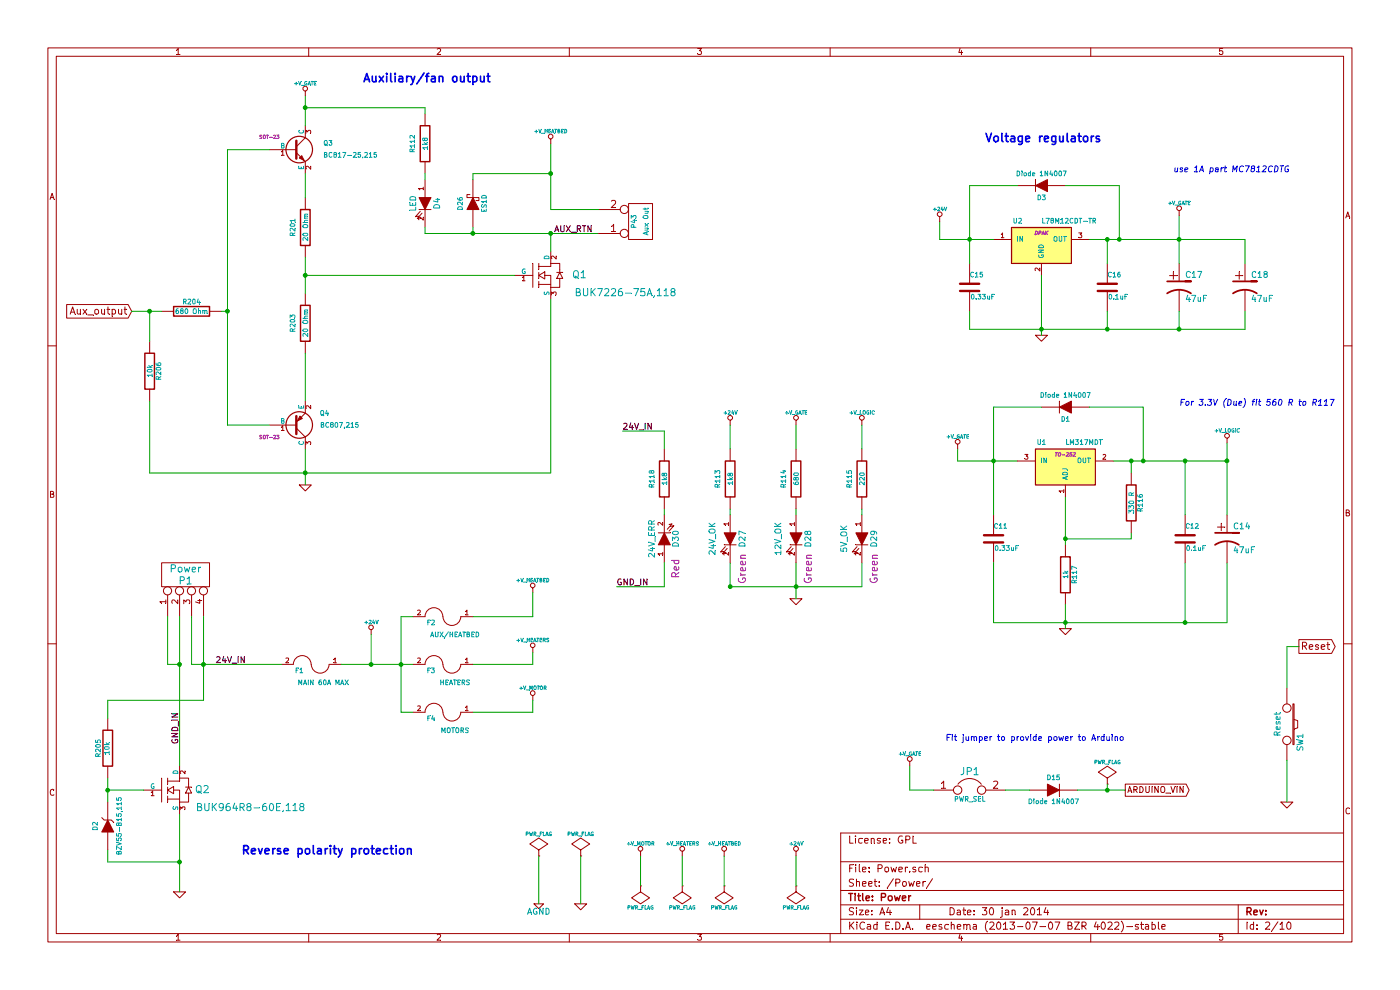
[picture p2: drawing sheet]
EESchema Schematic File Version 2
LIBS:power
LIBS:device
LIBS:transistors
LIBS:conn
LIBS:linear
LIBS:regul
LIBS:74xx
LIBS:cmos4000
LIBS:adc-dac
LIBS:memory
LIBS:xilinx
LIBS:special
LIBS:microcontrollers
LIBS:dsp
LIBS:microchip
LIBS:analog_switches
LIBS:motorola
LIBS:texas
LIBS:intel
LIBS:audio
LIBS:interface
LIBS:digital-audio
LIBS:philips
LIBS:display
LIBS:cypress
LIBS:siliconi
LIBS:opto
LIBS:atmel
LIBS:contrib
LIBS:valves
LIBS:decapede-parts
LIBS:RMC
LIBS:Decapede-cache
EELAYER 27 0
EELAYER END
$Descr A4 11693 8268
encoding utf-8
Sheet 2 10
Title "Power"
Date "30 jan 2014"
Rev ""
Comp ""
Comment1 "License: GPL"
Comment2 ""
Comment3 ""
Comment4 ""
$EndDescr
$Comp
L R R204
U 1 1
P 1600 2600
F 0 "R204" V 1680 2600 40  0000 C CNN
F 1 "680 Ohm" V 1600 2600 40  0000 C CNN
F 2 "~" V 1530 2600 30  0000 C CNN
F 3 "~" H 1600 2600 30  0000 C CNN
	1    1600 2600
	0    -1   -1   0   
$EndComp
$Comp
L R R201
U 1 1
P 2550 1900
F 0 "R201" V 2450 1900 40  0000 C CNN
F 1 "20 Ohm" V 2557 1901 40  0000 C CNN
F 2 "~" V 2480 1900 30  0000 C CNN
F 3 "~" H 2550 1900 30  0000 C CNN
	1    2550 1900
	1    0    0    -1  
$EndComp
$Comp
L R R203
U 1 1
P 2550 2700
F 0 "R203" V 2450 2700 40  0000 C CNN
F 1 "20 Ohm" V 2557 2701 40  0000 C CNN
F 2 "~" V 2480 2700 30  0000 C CNN
F 3 "~" H 2550 2700 30  0000 C CNN
	1    2550 2700
	1    0    0    -1  
$EndComp
$Comp
L R R206
U 1 1
P 1250 3100
F 0 "R206" V 1330 3100 40  0000 C CNN
F 1 "10k" V 1257 3101 40  0000 C CNN
F 2 "~" V 1180 3100 30  0000 C CNN
F 3 "~" H 1250 3100 30  0000 C CNN
	1    1250 3100
	1    0    0    -1  
$EndComp
$Comp
L BC807-40 Q4
U 1 1
P 2450 3550
F 0 "Q4" H 2750 3450 40  0000 R CNN
F 1 "BC807,215" H 3000 3550 40  0000 R CNN
F 2 "SOT-23" H 2250 3652 29  0000 C CNN
F 3 "~" H 2450 3550 60  0000 C CNN
	1    2450 3550
	1    0    0    1   
$EndComp
$Comp
L BUK7226-75A Q1
U 1 1
P 4500 2300
F 0 "Q1" H 4900 2300 60  0000 R CNN
F 1 "BUK7226-75A,118" H 5650 2150 60  0000 R CNN
F 2 "~" H 4500 2300 60  0000 C CNN
F 3 "~" H 4500 2300 60  0000 C CNN
	1    4500 2300
	1    0    0    -1  
$EndComp
$Comp
L BC817-40 Q3
U 1 1
P 2450 1250
F 0 "Q3" H 2700 1300 40  0000 L CNN
F 1 "BC817-25,215" H 2700 1200 40  0000 L CNN
F 2 "SOT-23" H 2250 1352 29  0000 C CNN
F 3 "~" H 2450 1250 60  0000 C CNN
	1    2450 1250
	1    0    0    -1  
$EndComp
$Comp
L GND #PWR01
U 1 1
P 2550 4050
F 0 "#PWR01" H 2550 4050 30  0001 C CNN
F 1 "GND" H 2550 3980 30  0001 C CNN
F 2 "" H 2550 4050 60  0000 C CNN
F 3 "" H 2550 4050 60  0000 C CNN
	1    2550 4050
	1    0    0    -1  
$EndComp
Wire Wire Line
	2550 800  2550 1050
Wire Wire Line
	2550 1450 2550 1650
Wire Wire Line
	2550 2150 2550 2450
Connection ~ 2550 2300
Wire Wire Line
	2550 2950 2550 3350
Wire Wire Line
	2550 3750 2550 4050
Wire Wire Line
	2250 1250 1900 1250
Wire Wire Line
	1900 1250 1900 3550
Wire Wire Line
	1900 2600 1850 2600
Wire Wire Line
	1900 3550 2250 3550
Connection ~ 1900 2600
Connection ~ 2550 3950
Wire Wire Line
	4600 3950 4600 2500
Wire Wire Line
	1250 3950 4600 3950
$Comp
L DIODE D3
U 1 1
P 8700 1550
F 0 "D3" H 8700 1650 40  0000 C CNN
F 1 "Diode 1N4007" H 8700 1450 40  0000 C CNN
F 2 "~" H 8700 1550 60  0000 C CNN
F 3 "~" H 8700 1550 60  0000 C CNN
	1    8700 1550
	-1   0    0    1   
$EndComp
$Comp
L LM7812ACT U2
U 1 1
P 8700 2050
F 0 "U2" H 8500 2250 40  0000 C CNN
F 1 "L78M12CDT-TR" H 8700 2250 40  0000 L CNN
F 2 "DPAK" H 8700 2150 30  0000 C CIN
F 3 "~" H 8700 2050 60  0000 C CNN
	1    8700 2050
	1    0    0    -1  
$EndComp
$Comp
L C C15
U 1 1
P 8100 2400
F 0 "C15" H 8100 2500 40  0000 L CNN
F 1 "0.33uF" H 8106 2315 40  0000 L CNN
F 2 "~" H 8138 2250 30  0000 C CNN
F 3 "~" H 8100 2400 60  0000 C CNN
	1    8100 2400
	1    0    0    -1  
$EndComp
$Comp
L C C16
U 1 1
P 9250 2400
F 0 "C16" H 9250 2500 40  0000 L CNN
F 1 "0.1uF" H 9256 2315 40  0000 L CNN
F 2 "~" H 9288 2250 30  0000 C CNN
F 3 "~" H 9250 2400 60  0000 C CNN
	1    9250 2400
	1    0    0    -1  
$EndComp
$Comp
L CP1 C17
U 1 1
P 9850 2400
F 0 "C17" H 9900 2500 50  0000 L CNN
F 1 "47uF" H 9900 2300 50  0000 L CNN
F 2 "~" H 9850 2400 60  0000 C CNN
F 3 "~" H 9850 2400 60  0000 C CNN
	1    9850 2400
	1    0    0    -1  
$EndComp
Wire Wire Line
	9100 2000 10400 2000
Wire Wire Line
	9850 1800 9850 2200
Connection ~ 9850 2000
Wire Wire Line
	9250 2200 9250 2000
Connection ~ 9250 2000
Wire Wire Line
	9350 2000 9350 1550
Wire Wire Line
	9350 1550 8900 1550
Connection ~ 9350 2000
Wire Wire Line
	7850 2000 8300 2000
Wire Wire Line
	7850 2000 7850 1850
Wire Wire Line
	8100 1550 8100 2200
Connection ~ 8100 2000
Wire Wire Line
	8500 1550 8100 1550
$Comp
L GND #PWR02
U 1 1
P 8700 2800
F 0 "#PWR02" H 8700 2800 30  0001 C CNN
F 1 "GND" H 8700 2730 30  0001 C CNN
F 2 "" H 8700 2800 60  0000 C CNN
F 3 "" H 8700 2800 60  0000 C CNN
	1    8700 2800
	1    0    0    -1  
$EndComp
Wire Wire Line
	8700 2300 8700 2800
Wire Wire Line
	8100 2600 8100 2750
Wire Wire Line
	8100 2750 10400 2750
Connection ~ 8700 2750
Wire Wire Line
	9250 2750 9250 2600
Wire Wire Line
	9850 2750 9850 2600
Connection ~ 9250 2750
Text GLabel 1100 2600 0    60   Input ~ 0
Aux_output
Wire Wire Line
	1100 2600 1350 2600
$Comp
L CONN_4 P1
U 1 1
P 1550 4800
F 0 "P1" V 1500 4800 60  0000 C CNN
F 1 "Power" V 1600 4800 60  0000 C CNN
F 2 "" H 1550 4800 60  0000 C CNN
F 3 "" H 1550 4800 60  0000 C CNN
	1    1550 4800
	0    -1   -1   0   
$EndComp
$Comp
L FUSE F1
U 1 1
P 2600 5550
F 0 "F1" H 2700 5600 40  0000 C CNN
F 1 "MAIN 60A MAX" H 2500 5700 40  0000 C CNN
F 2 "~" H 2600 5550 60  0000 C CNN
F 3 "~" H 2600 5550 60  0000 C CNN
	1    2600 5550
	-1   0    0    1   
$EndComp
$Comp
L DIODE D1
U 1 1
P 8900 3400
F 0 "D1" H 8900 3500 40  0000 C CNN
F 1 "Diode 1N4007" H 8900 3300 40  0000 C CNN
F 2 "~" H 8900 3400 60  0000 C CNN
F 3 "~" H 8900 3400 60  0000 C CNN
	1    8900 3400
	-1   0    0    1   
$EndComp
$Comp
L C C11
U 1 1
P 8300 4500
F 0 "C11" H 8300 4600 40  0000 L CNN
F 1 "0.33uF" H 8306 4415 40  0000 L CNN
F 2 "~" H 8338 4350 30  0000 C CNN
F 3 "~" H 8300 4500 60  0000 C CNN
	1    8300 4500
	1    0    0    -1  
$EndComp
$Comp
L C C12
U 1 1
P 9900 4500
F 0 "C12" H 9900 4600 40  0000 L CNN
F 1 "0.1uF" H 9906 4415 40  0000 L CNN
F 2 "~" H 9938 4350 30  0000 C CNN
F 3 "~" H 9900 4500 60  0000 C CNN
	1    9900 4500
	1    0    0    -1  
$EndComp
$Comp
L CP1 C14
U 1 1
P 10250 4500
F 0 "C14" H 10300 4600 50  0000 L CNN
F 1 "47uF" H 10300 4400 50  0000 L CNN
F 2 "~" H 10250 4500 60  0000 C CNN
F 3 "~" H 10250 4500 60  0000 C CNN
	1    10250 4500
	1    0    0    -1  
$EndComp
Wire Wire Line
	9300 3850 10250 3850
Connection ~ 10250 3850
Wire Wire Line
	9900 3850 9900 4300
Connection ~ 9450 3850
Wire Wire Line
	9550 3850 9550 3400
Wire Wire Line
	9550 3400 9100 3400
Connection ~ 9550 3850
Wire Wire Line
	8300 3400 8300 4300
Connection ~ 8300 3850
Wire Wire Line
	8700 3400 8300 3400
$Comp
L GND #PWR03
U 1 1
P 8900 5250
F 0 "#PWR03" H 8900 5250 30  0001 C CNN
F 1 "GND" H 8900 5180 30  0001 C CNN
F 2 "" H 8900 5250 60  0000 C CNN
F 3 "" H 8900 5250 60  0000 C CNN
	1    8900 5250
	1    0    0    -1  
$EndComp
Wire Wire Line
	8300 4700 8300 5200
Wire Wire Line
	8300 5200 10250 5200
Connection ~ 8900 5200
Wire Wire Line
	9900 5200 9900 4700
$Comp
L SW_PUSH SW1
U 1 1
P 10750 6050
F 0 "SW1" H 10900 6160 50  0000 C CNN
F 1 "Reset" H 10750 5970 50  0000 C CNN
F 2 "~" H 10750 6050 60  0000 C CNN
F 3 "~" H 10750 6050 60  0000 C CNN
	1    10750 6050
	0    1    1    0   
$EndComp
$Comp
L GND #PWR04
U 1 1
P 10750 6700
F 0 "#PWR04" H 10750 6700 30  0001 C CNN
F 1 "GND" H 10750 6630 30  0001 C CNN
F 2 "" H 10750 6700 60  0000 C CNN
F 3 "" H 10750 6700 60  0000 C CNN
	1    10750 6700
	1    0    0    -1  
$EndComp
Wire Wire Line
	10750 6700 10750 6350
Wire Wire Line
	10750 5400 10750 5750
Wire Wire Line
	4600 1950 4600 2100
Wire Wire Line
	3550 1950 5000 1950
$Comp
L BUK7226-75A Q2
U 1 1
P 1400 6600
F 0 "Q2" H 1750 6600 60  0000 R CNN
F 1 "BUK964R8-60E,118" H 2550 6450 60  0000 R CNN
F 2 "~" H 1400 6600 60  0000 C CNN
F 3 "~" H 1400 6600 60  0000 C CNN
	1    1400 6600
	1    0    0    -1  
$EndComp
$Comp
L ZENER D2
U 1 1
P 900 6900
F 0 "D2" H 900 7000 40  0000 C CNN
F 1 "BZV55-B15,115" H 900 6800 40  0000 C CNN
F 2 "~" H 900 6900 60  0000 C CNN
F 3 "~" H 900 6900 60  0000 C CNN
	1    900  6900
	0    -1   -1   0   
$EndComp
$Comp
L GND #PWR05
U 1 1
P 1500 7450
F 0 "#PWR05" H 1500 7450 30  0001 C CNN
F 1 "GND" H 1500 7380 30  0001 C CNN
F 2 "" H 1500 7450 60  0000 C CNN
F 3 "" H 1500 7450 60  0000 C CNN
	1    1500 7450
	1    0    0    -1  
$EndComp
$Comp
L +24V #PWR06
U 1 1
P 3100 5300
F 0 "#PWR06" H 3100 5250 20  0001 C CNN
F 1 "+24V" H 3100 5400 30  0000 C CNN
F 2 "" H 3100 5300 60  0000 C CNN
F 3 "" H 3100 5300 60  0000 C CNN
	1    3100 5300
	1    0    0    -1  
$EndComp
$Comp
L R R205
U 1 1
P 900 6250
F 0 "R205" V 980 6250 40  0000 C CNN
F 1 "10k" V 907 6251 40  0000 C CNN
F 2 "~" V 830 6250 30  0000 C CNN
F 3 "~" H 900 6250 30  0000 C CNN
	1    900  6250
	-1   0    0    1   
$EndComp
Wire Wire Line
	1500 5150 1500 6400
Wire Wire Line
	1400 5150 1400 5550
Wire Wire Line
	1400 5550 1500 5550
Connection ~ 1500 5550
Wire Wire Line
	3100 5300 3100 5550
Wire Wire Line
	1500 6800 1500 7450
Wire Wire Line
	900  7200 1500 7200
Connection ~ 1500 7200
Wire Wire Line
	900  6600 1200 6600
Connection ~ 900  6600
$Comp
L PWR_FLAG #FLG07
U 1 1
P 6650 7400
F 0 "#FLG07" H 6650 7495 30  0001 C CNN
F 1 "PWR_FLAG" H 6650 7580 30  0000 C CNN
F 2 "" H 6650 7400 60  0000 C CNN
F 3 "" H 6650 7400 60  0000 C CNN
	1    6650 7400
	-1   0    0    1   
$EndComp
Wire Wire Line
	6650 7400 6650 7150
$Comp
L GND #PWR08
U 1 1
P 4850 7550
F 0 "#PWR08" H 4850 7550 30  0001 C CNN
F 1 "GND" H 4850 7480 30  0001 C CNN
F 2 "" H 4850 7550 60  0000 C CNN
F 3 "" H 4850 7550 60  0000 C CNN
	1    4850 7550
	1    0    0    -1  
$EndComp
$Comp
L PWR_FLAG #FLG09
U 1 1
P 4850 7150
F 0 "#FLG09" H 4850 7245 30  0001 C CNN
F 1 "PWR_FLAG" H 4850 7330 30  0000 C CNN
F 2 "" H 4850 7150 60  0000 C CNN
F 3 "" H 4850 7150 60  0000 C CNN
	1    4850 7150
	1    0    0    -1  
$EndComp
Wire Wire Line
	4850 7150 4850 7550
$Comp
L +24V #PWR010
U 1 1
P 6650 7150
F 0 "#PWR010" H 6650 7100 20  0001 C CNN
F 1 "+24V" H 6650 7250 30  0000 C CNN
F 2 "" H 6650 7150 60  0000 C CNN
F 3 "" H 6650 7150 60  0000 C CNN
	1    6650 7150
	1    0    0    -1  
$EndComp
Text GLabel 10850 5400 2    60   Output ~ 0
Reset
Wire Wire Line
	10850 5400 10750 5400
Wire Wire Line
	8000 3850 8500 3850
Wire Wire Line
	8000 3750 8000 3850
Wire Wire Line
	1600 5550 2350 5550
Wire Wire Line
	2850 5550 3450 5550
Wire Wire Line
	900  7200 900  7100
Wire Wire Line
	900  6500 900  6700
Wire Wire Line
	900  5850 900  6000
Text Notes 4100 700  2    70   ~ 14
Auxiliary/fan output
Text Notes 9200 1200 2    70   ~ 14
Voltage regulators
Text Notes 3450 7150 2    70   ~ 14
Reverse polarity protection
Text Label 1500 5950 3    50   ~ 0
GND_IN
Text Label 4950 1950 2    50   ~ 0
AUX_RTN
$Comp
L CONN_2 P43
U 1 1
P 5350 1850
F 0 "P43" V 5300 1850 40  0000 C CNN
F 1 "Aux Out" V 5400 1850 40  0000 C CNN
F 2 "" H 5350 1850 60  0000 C CNN
F 3 "" H 5350 1850 60  0000 C CNN
	1    5350 1850
	1    0    0    1   
$EndComp
Wire Wire Line
	4600 1750 5000 1750
Wire Wire Line
	4600 1200 4600 1750
$Comp
L JUMPER JP1
U 1 1
P 8100 6600
F 0 "JP1" H 8100 6750 60  0000 C CNN
F 1 "PWR_SEL" H 8100 6520 40  0000 C CNN
F 2 "~" H 8100 6600 60  0000 C CNN
F 3 "~" H 8100 6600 60  0000 C CNN
	1    8100 6600
	1    0    0    -1  
$EndComp
$Comp
L DIODE D15
U 1 1
P 8800 6600
F 0 "D15" H 8800 6700 40  0000 C CNN
F 1 "Diode 1N4007" H 8800 6500 40  0000 C CNN
F 2 "~" H 8800 6600 60  0000 C CNN
F 3 "~" H 8800 6600 60  0000 C CNN
	1    8800 6600
	1    0    0    -1  
$EndComp
Text GLabel 9400 6600 2    50   Output ~ 0
ARDUINO_VIN
Wire Wire Line
	7800 6600 7600 6600
Wire Wire Line
	7600 6600 7600 6400
Wire Wire Line
	8400 6600 8600 6600
Wire Wire Line
	9000 6600 9400 6600
Text Notes 7900 6200 0    50   ~ 0
Fit jumper to provide power to Arduino
$Comp
L PWR_FLAG #FLG011
U 1 1
P 9250 6550
F 0 "#FLG011" H 9250 6645 30  0001 C CNN
F 1 "PWR_FLAG" H 9250 6730 30  0000 C CNN
F 2 "" H 9250 6550 60  0000 C CNN
F 3 "" H 9250 6550 60  0000 C CNN
	1    9250 6550
	1    0    0    -1  
$EndComp
Wire Wire Line
	9250 6550 9250 6600
Connection ~ 9250 6600
$Comp
L +24V #PWR012
U 1 1
P 7850 1850
F 0 "#PWR012" H 7850 1800 20  0001 C CNN
F 1 "+24V" H 7850 1950 30  0000 C CNN
F 2 "" H 7850 1850 60  0000 C CNN
F 3 "" H 7850 1850 60  0000 C CNN
	1    7850 1850
	1    0    0    -1  
$EndComp
$Comp
L R R112
U 1 1
P 3550 1200
F 0 "R112" V 3450 1200 40  0000 C CNN
F 1 "1k8" V 3557 1201 40  0000 C CNN
F 2 "~" V 3480 1200 30  0000 C CNN
F 3 "~" H 3550 1200 30  0000 C CNN
	1    3550 1200
	1    0    0    -1  
$EndComp
$Comp
L DIODESCH D26
U 1 1
P 3950 1700
F 0 "D26" H 3950 1800 40  0000 C CNN
F 1 "ES1D" H 3950 1600 40  0000 C CNN
F 2 "~" H 3950 1700 60  0000 C CNN
F 3 "~" H 3950 1700 60  0000 C CNN
	1    3950 1700
	0    -1   -1   0   
$EndComp
$Comp
L LED D4
U 1 1
P 3550 1700
F 0 "D4" H 3550 1800 50  0000 C CNN
F 1 "LED" H 3550 1600 50  0000 C CNN
F 2 "~" H 3550 1700 60  0000 C CNN
F 3 "~" H 3550 1700 60  0000 C CNN
	1    3550 1700
	0    1    1    0   
$EndComp
Wire Wire Line
	3550 900  3550 950 
Wire Wire Line
	3550 1500 3550 1450
Connection ~ 3950 1950
Wire Wire Line
	3550 1950 3550 1900
Wire Wire Line
	3950 1950 3950 1900
Wire Wire Line
	3950 1500 3950 1450
Wire Wire Line
	3950 1450 4600 1450
Wire Wire Line
	1250 3950 1250 3350
Wire Wire Line
	1250 2850 1250 2600
Connection ~ 1250 2600
Wire Wire Line
	2550 2300 4300 2300
Wire Wire Line
	3550 900  2550 900 
Connection ~ 2550 900 
Connection ~ 4600 1450
Connection ~ 4600 1950
$Comp
L +V_LOGIC #PWR013
U 1 1
P 10250 3700
F 0 "#PWR013" H 10250 3670 30  0001 C CNN
F 1 "+V_LOGIC" H 10250 3800 30  0000 C CNN
F 2 "~" H 10250 3700 60  0000 C CNN
F 3 "~" H 10250 3700 60  0000 C CNN
	1    10250 3700
	1    0    0    -1  
$EndComp
Wire Wire Line
	10250 3700 10250 4300
Text Notes 9800 1450 0    50   Italic 0
use 1A part MC7812CDTG
Text Notes 9850 3400 0    50   Italic 0
For 3.3V (Due) fit 560 R to R117
$Comp
L R R113
U 1 1
P 6100 4000
F 0 "R113" V 6000 4000 40  0000 C CNN
F 1 "1k8" V 6107 4001 40  0000 C CNN
F 2 "~" V 6030 4000 30  0000 C CNN
F 3 "~" H 6100 4000 30  0000 C CNN
	1    6100 4000
	1    0    0    -1  
$EndComp
$Comp
L LED D27
U 1 1
P 6100 4500
F 0 "D27" H 6100 4600 50  0000 C CNN
F 1 "24V_OK" H 6100 4350 50  0000 C CNN
F 2 "~" H 6100 4500 60  0000 C CNN
F 3 "~" H 6100 4500 60  0000 C CNN
F 4 "Green" H 6350 4600 60  0000 C CNN "Note"
	1    6100 4500
	0    1    1    0   
$EndComp
Wire Wire Line
	6100 4300 6100 4250
Wire Wire Line
	6100 4700 6100 4900
$Comp
L GND #PWR014
U 1 1
P 6650 5000
F 0 "#PWR014" H 6650 5000 30  0001 C CNN
F 1 "GND" H 6650 4930 30  0001 C CNN
F 2 "" H 6650 5000 60  0000 C CNN
F 3 "" H 6650 5000 60  0000 C CNN
	1    6650 5000
	1    0    0    -1  
$EndComp
$Comp
L +24V #PWR015
U 1 1
P 6100 3550
F 0 "#PWR015" H 6100 3500 20  0001 C CNN
F 1 "+24V" H 6100 3650 30  0000 C CNN
F 2 "" H 6100 3550 60  0000 C CNN
F 3 "" H 6100 3550 60  0000 C CNN
	1    6100 3550
	1    0    0    -1  
$EndComp
$Comp
L +V_LOGIC #PWR016
U 1 1
P 7200 3550
F 0 "#PWR016" H 7200 3520 30  0001 C CNN
F 1 "+V_LOGIC" H 7200 3650 30  0000 C CNN
F 2 "~" H 7200 3550 60  0000 C CNN
F 3 "~" H 7200 3550 60  0000 C CNN
	1    7200 3550
	1    0    0    -1  
$EndComp
$Comp
L R R114
U 1 1
P 6650 4000
F 0 "R114" V 6550 4000 40  0000 C CNN
F 1 "680" V 6657 4001 40  0000 C CNN
F 2 "~" V 6580 4000 30  0000 C CNN
F 3 "~" H 6650 4000 30  0000 C CNN
	1    6650 4000
	1    0    0    -1  
$EndComp
$Comp
L LED D28
U 1 1
P 6650 4500
F 0 "D28" H 6650 4600 50  0000 C CNN
F 1 "12V_OK" H 6650 4350 50  0000 C CNN
F 2 "~" H 6650 4500 60  0000 C CNN
F 3 "~" H 6650 4500 60  0000 C CNN
F 4 "Green" H 6900 4600 60  0000 C CNN "Note"
	1    6650 4500
	0    1    1    0   
$EndComp
Wire Wire Line
	6650 4300 6650 4250
Wire Wire Line
	6650 4700 6650 5000
$Comp
L R R115
U 1 1
P 7200 4000
F 0 "R115" V 7100 4000 40  0000 C CNN
F 1 "220" V 7207 4001 40  0000 C CNN
F 2 "~" V 7130 4000 30  0000 C CNN
F 3 "~" H 7200 4000 30  0000 C CNN
	1    7200 4000
	1    0    0    -1  
$EndComp
$Comp
L LED D29
U 1 1
P 7200 4500
F 0 "D29" H 7200 4600 50  0000 C CNN
F 1 "5V_OK" H 7200 4350 50  0000 C CNN
F 2 "~" H 7200 4500 60  0000 C CNN
F 3 "~" H 7200 4500 60  0000 C CNN
F 4 "Green" H 7450 4600 60  0000 C CNN "Note"
	1    7200 4500
	0    1    1    0   
$EndComp
Wire Wire Line
	7200 4300 7200 4250
Wire Wire Line
	7200 4900 7200 4700
Connection ~ 6650 4900
Wire Wire Line
	6100 3550 6100 3750
Wire Wire Line
	6650 3550 6650 3750
Wire Wire Line
	7200 3550 7200 3750
$Comp
L LM317MDT U1
U 1 1
P 8900 3900
F 0 "U1" H 8700 4100 40  0000 C CNN
F 1 "LM317MDT" H 8900 4100 40  0000 L CNN
F 2 "TO-252" H 8900 4000 30  0000 C CIN
F 3 "~" H 8900 3900 60  0000 C CNN
	1    8900 3900
	1    0    0    -1  
$EndComp
$Comp
L R R116
U 1 1
P 9450 4200
F 0 "R116" V 9530 4200 40  0000 C CNN
F 1 "330 R" V 9457 4201 40  0000 C CNN
F 2 "~" V 9380 4200 30  0000 C CNN
F 3 "~" H 9450 4200 30  0000 C CNN
	1    9450 4200
	1    0    0    -1  
$EndComp
Wire Wire Line
	9450 3950 9450 3850
$Comp
L R R117
U 1 1
P 8900 4800
F 0 "R117" V 8980 4800 40  0000 C CNN
F 1 "1k" V 8907 4801 40  0000 C CNN
F 2 "~" V 8830 4800 30  0000 C CNN
F 3 "~" H 8900 4800 30  0000 C CNN
	1    8900 4800
	1    0    0    -1  
$EndComp
Wire Wire Line
	9450 4500 8900 4500
Wire Wire Line
	8900 4150 8900 4550
Connection ~ 8900 4500
Wire Wire Line
	8900 5050 8900 5250
Connection ~ 9900 3850
Wire Wire Line
	10250 5200 10250 4700
Connection ~ 9900 5200
Wire Wire Line
	9450 4500 9450 4450
$Comp
L CP1 C18
U 1 1
P 10400 2400
F 0 "C18" H 10450 2500 50  0000 L CNN
F 1 "47uF" H 10450 2300 50  0000 L CNN
F 2 "~" H 10400 2400 60  0000 C CNN
F 3 "~" H 10400 2400 60  0000 C CNN
	1    10400 2400
	1    0    0    -1  
$EndComp
Wire Wire Line
	10400 2000 10400 2200
Wire Wire Line
	10400 2750 10400 2600
Connection ~ 9850 2750
$Comp
L AGND #PWR017
U 1 1
P 4500 7550
F 0 "#PWR017" H 4500 7550 40  0001 C CNN
F 1 "AGND" H 4500 7480 50  0000 C CNN
F 2 "" H 4500 7550 60  0000 C CNN
F 3 "" H 4500 7550 60  0000 C CNN
	1    4500 7550
	1    0    0    -1  
$EndComp
$Comp
L PWR_FLAG #FLG018
U 1 1
P 4500 7150
F 0 "#FLG018" H 4500 7245 30  0001 C CNN
F 1 "PWR_FLAG" H 4500 7330 30  0000 C CNN
F 2 "" H 4500 7150 60  0000 C CNN
F 3 "" H 4500 7150 60  0000 C CNN
	1    4500 7150
	1    0    0    -1  
$EndComp
Wire Wire Line
	4500 7150 4500 7550
Wire Wire Line
	1600 5150 1600 5550
Wire Wire Line
	1700 5150 1700 5850
Connection ~ 1700 5550
$Comp
L R R118
U 1 1
P 5550 4000
F 0 "R118" V 5450 4000 40  0000 C CNN
F 1 "1k8" V 5557 4001 40  0000 C CNN
F 2 "~" V 5480 4000 30  0000 C CNN
F 3 "~" H 5550 4000 30  0000 C CNN
	1    5550 4000
	1    0    0    -1  
$EndComp
$Comp
L LED D30
U 1 1
P 5550 4500
F 0 "D30" H 5550 4400 50  0000 C CNN
F 1 "24V_ERR" H 5550 4600 50  0000 C CNN
F 2 "~" H 5550 4500 60  0000 C CNN
F 3 "~" H 5550 4500 60  0000 C CNN
F 4 "Red" H 5300 4400 60  0000 C CNN "Note"
	1    5550 4500
	0    -1   -1   0   
$EndComp
Wire Wire Line
	5550 4300 5550 4250
Wire Wire Line
	5550 4700 5550 4900
Wire Wire Line
	5550 3750 5550 3600
Connection ~ 6100 4900
Wire Wire Line
	6100 4900 7200 4900
Text Label 5150 4900 0    50   ~ 0
GND_IN
Wire Wire Line
	5550 4900 5150 4900
$Comp
L FUSE F3
U 1 1
P 3700 5550
F 0 "F3" H 3800 5600 40  0000 C CNN
F 1 "HEATERS" H 3600 5700 40  0000 C CNN
F 2 "~" H 3700 5550 60  0000 C CNN
F 3 "~" H 3700 5550 60  0000 C CNN
	1    3700 5550
	-1   0    0    1   
$EndComp
$Comp
L FUSE F4
U 1 1
P 3700 5950
F 0 "F4" H 3800 6000 40  0000 C CNN
F 1 "MOTORS" H 3600 6100 40  0000 C CNN
F 2 "~" H 3700 5950 60  0000 C CNN
F 3 "~" H 3700 5950 60  0000 C CNN
	1    3700 5950
	-1   0    0    1   
$EndComp
$Comp
L FUSE F2
U 1 1
P 3700 5150
F 0 "F2" H 3800 5200 40  0000 C CNN
F 1 "AUX/HEATBED" H 3600 5300 40  0000 C CNN
F 2 "~" H 3700 5150 60  0000 C CNN
F 3 "~" H 3700 5150 60  0000 C CNN
	1    3700 5150
	-1   0    0    1   
$EndComp
Connection ~ 3100 5550
Wire Wire Line
	3450 5150 3350 5150
Wire Wire Line
	3350 5150 3350 5950
Connection ~ 3350 5550
Wire Wire Line
	3350 5950 3450 5950
$Comp
L +V_GATE #PWR019
U 1 1
P 9850 1800
F 0 "#PWR019" H 9850 1770 30  0001 C CNN
F 1 "+V_GATE" H 9850 1900 30  0000 C CNN
F 2 "~" H 9850 1800 60  0000 C CNN
F 3 "~" H 9850 1800 60  0000 C CNN
	1    9850 1800
	1    0    0    -1  
$EndComp
$Comp
L +V_GATE #PWR020
U 1 1
P 8000 3750
F 0 "#PWR020" H 8000 3720 30  0001 C CNN
F 1 "+V_GATE" H 8000 3850 30  0000 C CNN
F 2 "~" H 8000 3750 60  0000 C CNN
F 3 "~" H 8000 3750 60  0000 C CNN
	1    8000 3750
	1    0    0    -1  
$EndComp
$Comp
L +V_GATE #PWR021
U 1 1
P 6650 3550
F 0 "#PWR021" H 6650 3520 30  0001 C CNN
F 1 "+V_GATE" H 6650 3650 30  0000 C CNN
F 2 "~" H 6650 3550 60  0000 C CNN
F 3 "~" H 6650 3550 60  0000 C CNN
	1    6650 3550
	1    0    0    -1  
$EndComp
Wire Wire Line
	1700 5850 900  5850
Text Label 1800 5550 0    50   ~ 0
24V_IN
Text Label 5200 3600 0    50   ~ 0
24V_IN
Wire Wire Line
	5550 3600 5200 3600
$Comp
L +V_HEATBED #PWR022
U 1 1
P 4450 4950
F 0 "#PWR022" H 4450 4920 30  0001 C CNN
F 1 "+V_HEATBED" H 4450 5050 30  0000 C CNN
F 2 "~" H 4450 4950 60  0000 C CNN
F 3 "~" H 4450 4950 60  0000 C CNN
	1    4450 4950
	1    0    0    -1  
$EndComp
Wire Wire Line
	4450 4950 4450 5150
Wire Wire Line
	4450 5150 3950 5150
$Comp
L +V_HEATERS #PWR023
U 1 1
P 4450 5450
F 0 "#PWR023" H 4450 5420 30  0001 C CNN
F 1 "+V_HEATERS" H 4450 5550 30  0000 C CNN
F 2 "~" H 4450 5450 60  0000 C CNN
F 3 "~" H 4450 5450 60  0000 C CNN
	1    4450 5450
	1    0    0    -1  
$EndComp
Wire Wire Line
	4450 5450 4450 5550
Wire Wire Line
	4450 5550 3950 5550
$Comp
L +V_MOTOR #PWR024
U 1 1
P 4450 5850
F 0 "#PWR024" H 4450 5820 30  0001 C CNN
F 1 "+V_MOTOR" H 4450 5950 30  0000 C CNN
F 2 "~" H 4450 5850 60  0000 C CNN
F 3 "~" H 4450 5850 60  0000 C CNN
	1    4450 5850
	1    0    0    -1  
$EndComp
Wire Wire Line
	4450 5850 4450 5950
Wire Wire Line
	4450 5950 3950 5950
$Comp
L +V_HEATBED #PWR025
U 1 1
P 4600 1200
F 0 "#PWR025" H 4600 1170 30  0001 C CNN
F 1 "+V_HEATBED" H 4600 1300 30  0000 C CNN
F 2 "~" H 4600 1200 60  0000 C CNN
F 3 "~" H 4600 1200 60  0000 C CNN
	1    4600 1200
	1    0    0    -1  
$EndComp
$Comp
L +V_GATE #PWR026
U 1 1
P 2550 800
F 0 "#PWR026" H 2550 770 30  0001 C CNN
F 1 "+V_GATE" H 2550 900 30  0000 C CNN
F 2 "~" H 2550 800 60  0000 C CNN
F 3 "~" H 2550 800 60  0000 C CNN
	1    2550 800 
	1    0    0    -1  
$EndComp
$Comp
L +V_HEATBED #PWR027
U 1 1
P 6050 7150
F 0 "#PWR027" H 6050 7120 30  0001 C CNN
F 1 "+V_HEATBED" H 6050 7250 30  0000 C CNN
F 2 "~" H 6050 7150 60  0000 C CNN
F 3 "~" H 6050 7150 60  0000 C CNN
	1    6050 7150
	1    0    0    -1  
$EndComp
$Comp
L +V_HEATERS #PWR028
U 1 1
P 5700 7150
F 0 "#PWR028" H 5700 7120 30  0001 C CNN
F 1 "+V_HEATERS" H 5700 7250 30  0000 C CNN
F 2 "~" H 5700 7150 60  0000 C CNN
F 3 "~" H 5700 7150 60  0000 C CNN
	1    5700 7150
	1    0    0    -1  
$EndComp
$Comp
L +V_MOTOR #PWR029
U 1 1
P 5350 7150
F 0 "#PWR029" H 5350 7120 30  0001 C CNN
F 1 "+V_MOTOR" H 5350 7250 30  0000 C CNN
F 2 "~" H 5350 7150 60  0000 C CNN
F 3 "~" H 5350 7150 60  0000 C CNN
	1    5350 7150
	1    0    0    -1  
$EndComp
$Comp
L PWR_FLAG #FLG030
U 1 1
P 6050 7400
F 0 "#FLG030" H 6050 7495 30  0001 C CNN
F 1 "PWR_FLAG" H 6050 7580 30  0000 C CNN
F 2 "" H 6050 7400 60  0000 C CNN
F 3 "" H 6050 7400 60  0000 C CNN
	1    6050 7400
	-1   0    0    1   
$EndComp
Wire Wire Line
	6050 7400 6050 7150
$Comp
L PWR_FLAG #FLG031
U 1 1
P 5700 7400
F 0 "#FLG031" H 5700 7495 30  0001 C CNN
F 1 "PWR_FLAG" H 5700 7580 30  0000 C CNN
F 2 "" H 5700 7400 60  0000 C CNN
F 3 "" H 5700 7400 60  0000 C CNN
	1    5700 7400
	-1   0    0    1   
$EndComp
Wire Wire Line
	5700 7400 5700 7150
$Comp
L PWR_FLAG #FLG032
U 1 1
P 5350 7400
F 0 "#FLG032" H 5350 7495 30  0001 C CNN
F 1 "PWR_FLAG" H 5350 7580 30  0000 C CNN
F 2 "" H 5350 7400 60  0000 C CNN
F 3 "" H 5350 7400 60  0000 C CNN
	1    5350 7400
	-1   0    0    1   
$EndComp
Wire Wire Line
	5350 7400 5350 7150
$Comp
L +V_GATE #PWR033
U 1 1
P 7600 6400
F 0 "#PWR033" H 7600 6370 30  0001 C CNN
F 1 "+V_GATE" H 7600 6500 30  0000 C CNN
F 2 "~" H 7600 6400 60  0000 C CNN
F 3 "~" H 7600 6400 60  0000 C CNN
	1    7600 6400
	1    0    0    -1  
$EndComp
$EndSCHEMATC
